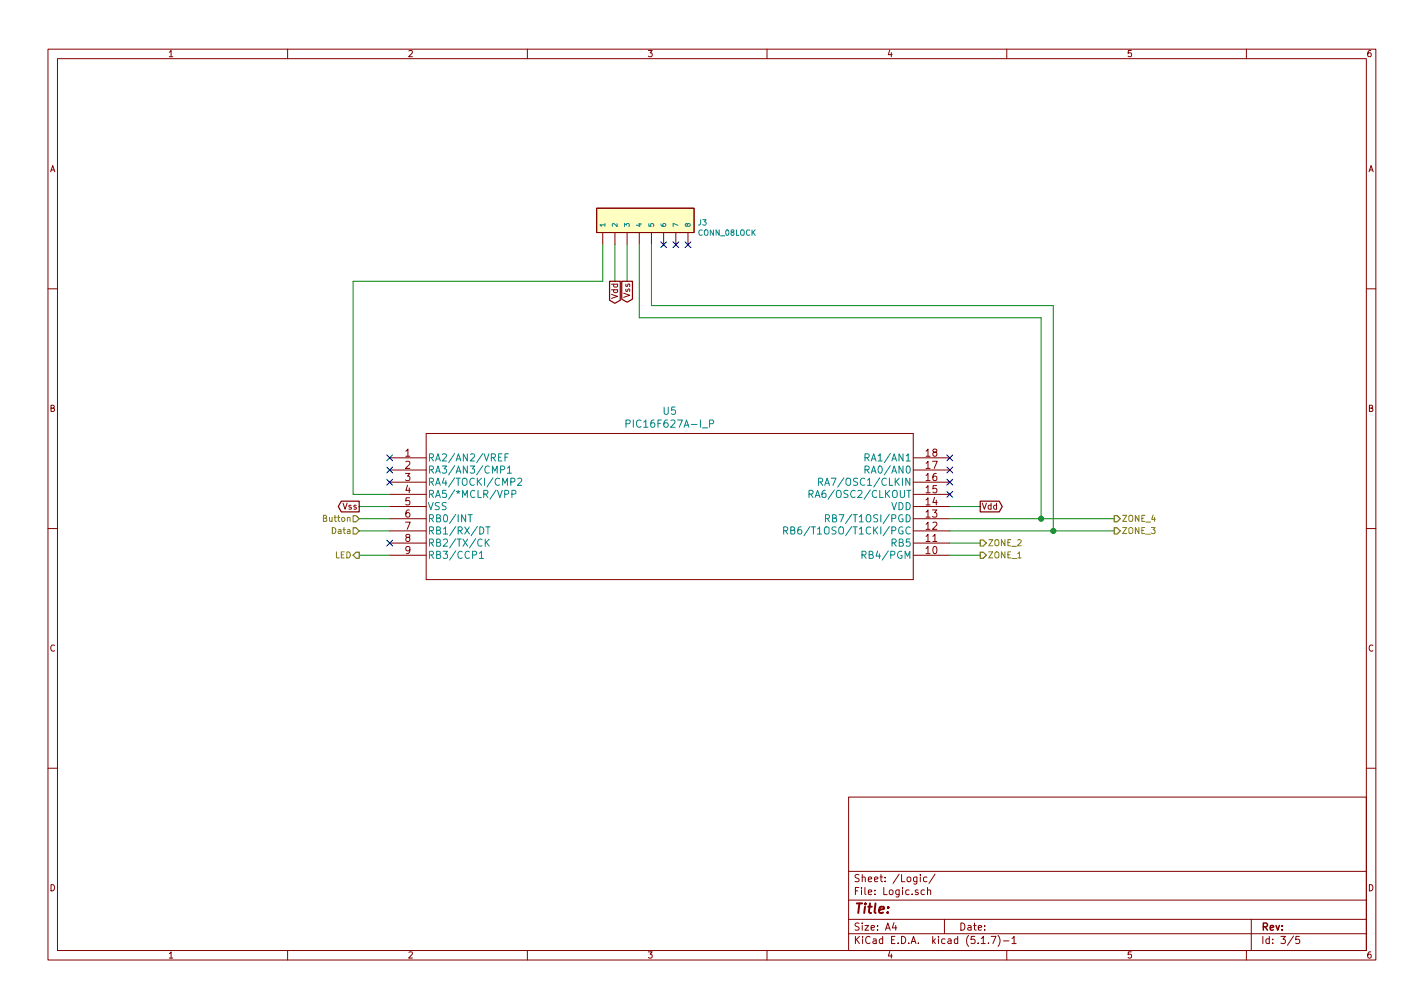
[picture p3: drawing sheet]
EESchema Schematic File Version 4
EELAYER 30 0
EELAYER END
$Descr A4 11693 8268
encoding utf-8
Sheet 3 5
Title ""
Date ""
Rev ""
Comp ""
Comment1 ""
Comment2 ""
Comment3 ""
Comment4 ""
$EndDescr
Text HLabel 8050 4550 2    50   Output ~ 0
ZONE_1
Text HLabel 8050 4450 2    50   Output ~ 0
ZONE_2
Text HLabel 9150 4250 2    50   Output ~ 0
ZONE_4
Text HLabel 2950 4350 0    50   Input ~ 0
Data
Text HLabel 2950 4250 0    50   Input ~ 0
Button
Text HLabel 2950 4550 0    50   Output ~ 0
LED
$Comp
L rx:PIC16F627A-I_P U5
U 1 1
P 3200 3750
F 0 "U5" H 5500 4137 60  0000 C CNN
F 1 "PIC16F627A-I_P" H 5500 4031 60  0000 C CNN
F 2 "rx:PIC16F627A-I&slash_P" H 5500 3990 60  0001 C CNN
F 3 "" H 3200 3750 60  0000 C CNN
F 4 "PIC16F627A-I/P-ND" H 3200 3750 50  0001 C CNN "Digi-Key_PN"
	1    3200 3750
	1    0    0    -1  
$EndComp
Text GLabel 8050 4150 2    50   Output ~ 0
Vdd
Text GLabel 2950 4150 0    50   Output ~ 0
Vss
Wire Wire Line
	7800 4550 8050 4550
Wire Wire Line
	7800 4450 8050 4450
Wire Wire Line
	8050 4150 7800 4150
Wire Wire Line
	2950 4150 3200 4150
$Comp
L rx:CONN_08LOCK J3
U 1 1
P 4950 1900
F 0 "J3" V 4866 2678 45  0000 L CNN
F 1 "CONN_08LOCK" V 4950 2678 45  0000 L CNN
F 2 "rx:1X08_LOCK" H 4950 2800 20  0001 C CNN
F 3 "" H 4950 1900 50  0001 C CNN
	1    4950 1900
	0    1    1    0   
$EndComp
Wire Wire Line
	4950 2000 4950 2300
Text HLabel 9150 4350 2    50   Output ~ 0
ZONE_3
Wire Wire Line
	7800 4250 8550 4250
Wire Wire Line
	7800 4350 8650 4350
Wire Wire Line
	5250 2000 5250 2600
Wire Wire Line
	5250 2600 8550 2600
Wire Wire Line
	8550 2600 8550 4250
Connection ~ 8550 4250
Wire Wire Line
	8550 4250 9150 4250
Wire Wire Line
	5350 2000 5350 2500
Wire Wire Line
	5350 2500 8650 2500
Wire Wire Line
	8650 2500 8650 4350
Connection ~ 8650 4350
Wire Wire Line
	8650 4350 9150 4350
Text GLabel 5050 2300 3    50   Output ~ 0
Vdd
Text GLabel 5150 2300 3    50   Output ~ 0
Vss
Wire Wire Line
	5050 2000 5050 2300
Wire Wire Line
	5150 2000 5150 2300
NoConn ~ 3200 3850
NoConn ~ 3200 3950
NoConn ~ 5450 2000
NoConn ~ 5550 2000
NoConn ~ 5650 2000
NoConn ~ 7800 3750
NoConn ~ 7800 3850
NoConn ~ 7800 3950
NoConn ~ 7800 4050
Wire Wire Line
	2900 4050 2900 2300
Wire Wire Line
	2900 2300 4950 2300
Wire Wire Line
	2900 4050 3200 4050
NoConn ~ 3200 3750
Wire Wire Line
	3200 4250 2950 4250
Wire Wire Line
	3200 4550 2950 4550
Wire Wire Line
	3200 4350 2950 4350
NoConn ~ 3200 4450
$EndSCHEMATC
